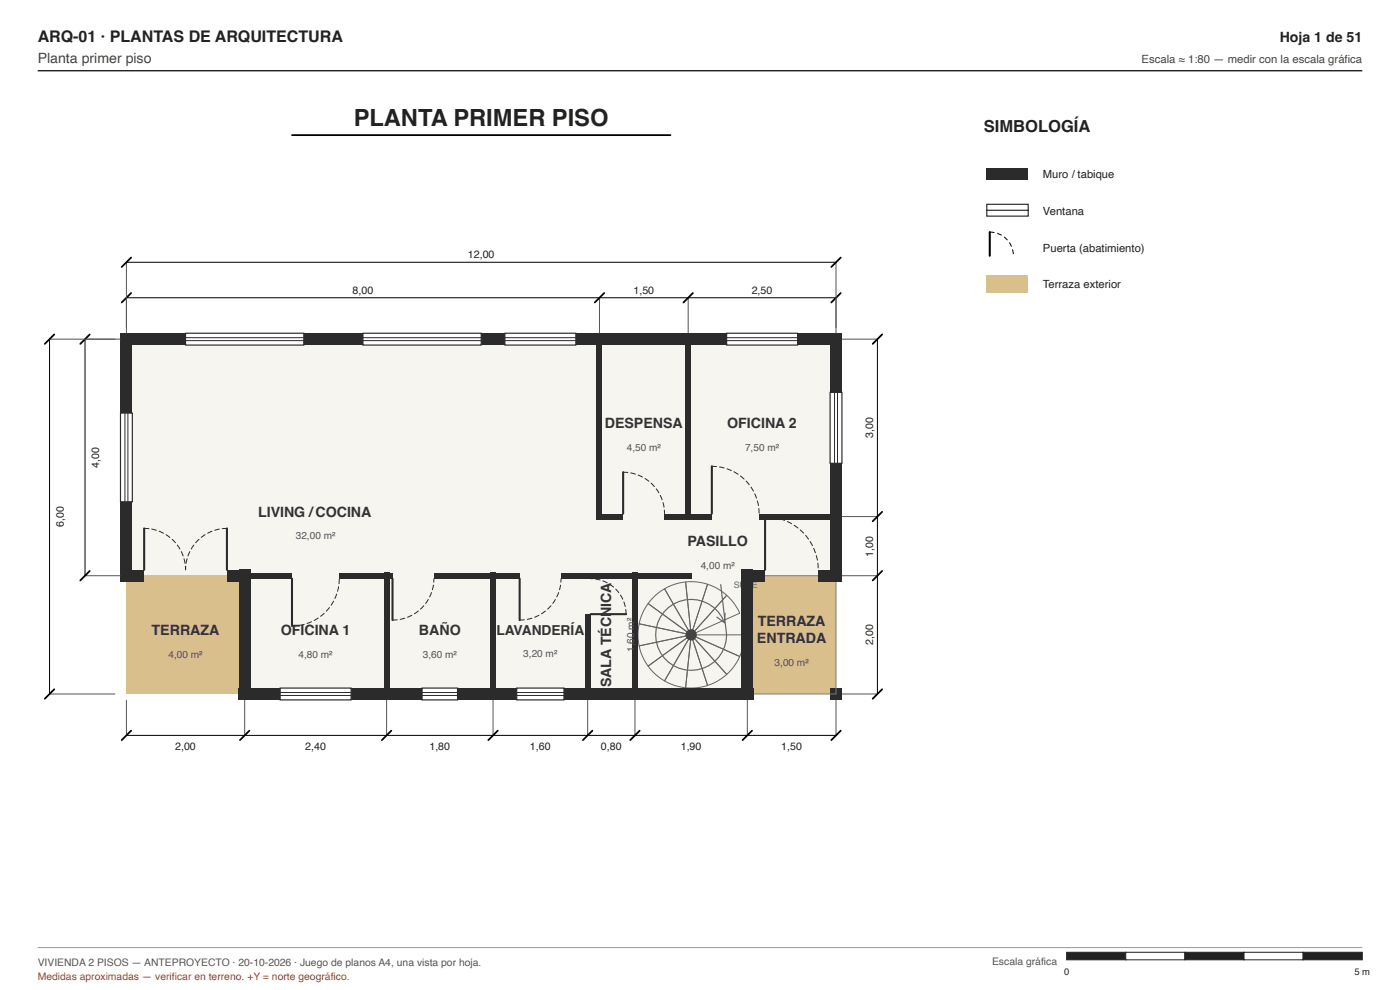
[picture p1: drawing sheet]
<svg xmlns="http://www.w3.org/2000/svg" width="297mm" height="210mm" viewBox="0 0 297 210" stroke-linecap="round" stroke-linejoin="round" font-family="sans-serif">
<path d="M61.9 28.7h80.3" fill="none" stroke="#000" stroke-width=".38"/>
<path d="M26.8 71.9h100.4v50.2h-100.4z" fill="#f7f5ef"/>
<path d="M26.8 122.1h25.1v25.1h-25.1z" fill="#d9bf8c"/>
<g fill="#f7f5ef">
<path d="M51.9 122.1h30.1v25.1h-30.1z"/>
<path d="M82 122.1h22.6v25.1h-22.6z"/>
<path d="M104.6 122.1h20.1v25.1h-20.1z"/>
<path d="M124.7 122.1h10v25.1h-10z"/>
<path d="M134.7 122.1h23.8v25.1h-23.8z"/>
</g>
<path d="M158.5 122.1h18.9v25.1h-18.9z" fill="#d9bf8c"/>
<g fill="#f7f5ef">
<path d="M127.2 71.9h18.8v37.7h-18.8z"/>
<path d="M146 71.9h31.4v37.7h-31.4z"/>
<path d="M127.2 109.6h50.2v12.5h-50.2z"/>
</g>
<path d="M176.1 146h2.5v2.5h-2.5z" fill="#2b2b2b"/>
<path d="M158.5 122.1h18.9v25.1h-18.9z" fill="none" stroke="#777" stroke-width=".21"/>
<g fill="none" stroke="#666" stroke-width=".21">
<path d="M135.6 137l10-2.1 .2 .4-8.3 6-1.2-2zM135.6 132.3l10 2.2v.4l-10 2.1-.3-2.3zM137.5 128l8.3 6.1-.2 .4-10-2.2 .7-2.2zM138.5 126.8l1.2-1 1.3-.9 5.1 8.9-.3 .3-8.3-6.1zM141 124.9l2.1-1 2.3-.5 1.1 10.3-.4 .1zM145.4 123.4h2.4l2.3 .5-3.2 9.8h-.4zM146.1 135.5l.4 .2-1.1 10.2-2.3-.5-2.1-1zM146.5 135.7l.4-.1 3.2 9.8-2.3 .5h-2.4zM146.9 135.6l.4-.2 6.9 7.7-1.9 1.3-2.2 1zM147.5 135.1l9.4 4.2-1.1 2-1.6 1.8-6.9-7.7zM147.6 134.7h10.3l-.2 2.3-.8 2.3-9.4-4.2zM150.1 123.9l2.2 1 1.9 1.4-6.9 7.6-.4-.2z"/>
<path d="M154.2 126.3l1.6 1.7 1.1 2.1-9.4 4.2-.2-.4zM137.5 141.3l8.3-6 .3 .2-5.1 8.9-1.9-1.3z"/>
</g>
<circle cx="146.6" cy="134.7" r="1" fill="#444" stroke="#444" stroke-width=".38"/>
<path d="M152.9 124l1.2 10.7a7.5 7.5 0 0 1-10.5 6.9 7.5 7.5 0 0 1-2.1-12.4 7.5 7.5 0 0 1 12.2 2.9M153.8 130.1l-.1 2-1.6-1.2" fill="none" stroke="#666" stroke-width=".25"/>
<g fill="#2b2b2b">
<path d="M25.6 106.4h2.5v17h-2.5z"/>
<path d="M25.6 70.7h2.5v16.9h-2.5z"/>
</g>
<path d="M25.6 87.6h2.5v18.8h-2.5z" fill="#fff" stroke="#2b2b2b" stroke-width=".25"/>
<path d="M26.5 87.6v18.8M27.1 87.6v18.8" fill="none" stroke="#2b2b2b" stroke-width=".21"/>
<g fill="#2b2b2b">
<path d="M25.6 70.7h13.8v2.5h-13.8z"/>
<path d="M64.5 70.7h12.5v2.5h-12.5z"/>
<path d="M102.1 70.7h5v2.5h-5z"/>
<path d="M122.2 70.7h31.9v2.5h-31.9z"/>
<path d="M169.2 70.7h9.4v2.5h-9.4z"/>
</g>
<path d="M39.4 70.7h25.1v2.5h-25.1z" fill="#fff" stroke="#2b2b2b" stroke-width=".25"/>
<path d="M39.4 72.3h25.1M39.4 71.6h25.1" fill="none" stroke="#2b2b2b" stroke-width=".21"/>
<path d="M77 70.7h25.1v2.5h-25.1z" fill="#fff" stroke="#2b2b2b" stroke-width=".25"/>
<path d="M77 72.3h25.1M77 71.6h25.1" fill="none" stroke="#2b2b2b" stroke-width=".21"/>
<path d="M107.1 70.7h15.1v2.5h-15.1z" fill="#fff" stroke="#2b2b2b" stroke-width=".25"/>
<path d="M107.1 72.3h15.1M107.1 71.6h15.1" fill="none" stroke="#2b2b2b" stroke-width=".21"/>
<path d="M154.1 70.7h15.1v2.5h-15.1z" fill="#fff" stroke="#2b2b2b" stroke-width=".25"/>
<path d="M154.1 72.3h15.1M154.1 71.6h15.1" fill="none" stroke="#2b2b2b" stroke-width=".21"/>
<g fill="#2b2b2b">
<path d="M176.1 98.3h2.5v25.1h-2.5z"/>
<path d="M176.1 70.7h2.5v12.5h-2.5z"/>
</g>
<path d="M176.1 83.2h2.5v15.1h-2.5z" fill="#fff" stroke="#2b2b2b" stroke-width=".25"/>
<path d="M177 83.2v15.1M177.7 83.2v15.1" fill="none" stroke="#2b2b2b" stroke-width=".21"/>
<g fill="#2b2b2b">
<path d="M157.3 120.9h5v2.5h-5z"/>
<path d="M173.6 120.9h5v2.5h-5z"/>
</g>
<path d="M162.3 109.6a11.3 11.3 0 0 1 11.3 11.3" fill="none" stroke="#2b2b2b" stroke-width=".21" stroke-dasharray="1 .6"/>
<path d="M162.3 109.6v11.3" fill="none" stroke="#2b2b2b" stroke-width=".44"/>
<g fill="#2b2b2b">
<path d="M157.3 120.9h2.5v27.6h-2.5z"/>
<path d="M50.7 146h8.7v2.5h-8.7z"/>
<path d="M74.5 146h15v2.5h-15z"/>
<path d="M97.1 146h12.5v2.5h-12.5z"/>
<path d="M119.6 146h40.2v2.5h-40.2z"/>
</g>
<path d="M59.4 146h15.1v2.5h-15.1z" fill="#fff" stroke="#2b2b2b" stroke-width=".25"/>
<path d="M59.4 147.5h15.1M59.4 146.9h15.1" fill="none" stroke="#2b2b2b" stroke-width=".21"/>
<path d="M89.5 146h7.6v2.5h-7.6z" fill="#fff" stroke="#2b2b2b" stroke-width=".25"/>
<path d="M89.5 147.5h7.6M89.5 146.9h7.6" fill="none" stroke="#2b2b2b" stroke-width=".21"/>
<path d="M109.6 146h10v2.5h-10z" fill="#fff" stroke="#2b2b2b" stroke-width=".25"/>
<path d="M109.6 147.5h10M109.6 146.9h10" fill="none" stroke="#2b2b2b" stroke-width=".21"/>
<g fill="#2b2b2b">
<path d="M50.7 120.9h2.5v27.6h-2.5z"/>
<path d="M25.6 120.9h5v2.5h-5z"/>
<path d="M48.1 120.9h5.1v2.5h-5.1z"/>
</g>
<path d="M30.6 112.1a8.8 8.8 0 0 1 8.8 8.8M48.1 112.1a8.8 8.8 0 0 0-8.7 8.8" fill="none" stroke="#2b2b2b" stroke-width=".21" stroke-dasharray="1 .6"/>
<path d="M30.6 112.1v8.8M48.1 112.1v8.8" fill="none" stroke="#2b2b2b" stroke-width=".44"/>
<g fill="#2b2b2b">
<path d="M51.3 121.5h10.6v1.2h-10.6z"/>
<path d="M72 121.5h11.3v1.2h-11.3z"/>
<path d="M92.1 121.5h18.1v1.2h-18.1z"/>
<path d="M119 121.5h27.6v1.2h-27.6z"/>
<path d="M157.9 121.5h1.3v1.2h-1.3z"/>
</g>
<path d="M61.9 132.8a10 10 0 0 0 10.1-10.1M83.3 131.5a8.8 8.8 0 0 0 8.8-8.8M110.2 131.5a8.8 8.8 0 0 0 8.8-8.8" fill="none" stroke="#2b2b2b" stroke-width=".21" stroke-dasharray="1 .6"/>
<path d="M61.9 122.7v10.1M83.3 122.7v8.8M110.2 122.7v8.8" fill="none" stroke="#2b2b2b" stroke-width=".44"/>
<g fill="#2b2b2b">
<path d="M81.4 121.5h1.2v26.3h-1.2z"/>
<path d="M104 121.5h1.2v26.3h-1.2z"/>
<path d="M124 130.3h1.3v17.5h-1.3z"/>
<path d="M124 121.5h1.3v1.2h-1.3z"/>
</g>
<path d="M132.8 130.3a7.5 7.5 0 0 0-7.5-7.6" fill="none" stroke="#2b2b2b" stroke-width=".21" stroke-dasharray="1 .6"/>
<path d="M125.3 130.3h7.5" fill="none" stroke="#2b2b2b" stroke-width=".44"/>
<g fill="#2b2b2b">
<path d="M134.1 121.5h1.2v26.3h-1.2z"/>
<path d="M126.5 71.3h1.3v38.9h-1.3z"/>
<path d="M126.5 108.9h5.7v1.3h-5.7z"/>
<path d="M141 108.9h10v1.3h-10z"/>
<path d="M161 108.9h17v1.3h-17z"/>
</g>
<path d="M151 98.9a10 10 0 0 1 10 10M132.2 100.2a8.8 8.8 0 0 1 8.8 8.7" fill="none" stroke="#2b2b2b" stroke-width=".21" stroke-dasharray="1 .6"/>
<path d="M151 98.9v10M132.2 100.2v8.7" fill="none" stroke="#2b2b2b" stroke-width=".44"/>
<path d="M145.4 71.3h1.2v38.9h-1.2z" fill="#2b2b2b"/>
<g fill="none" stroke="#555" stroke-width=".21">
<path d="M26.8 55.6v15M177.4 55.6v15M10.5 71.9h15M127.2 63.2v7.4M146 63.2v7.4M178.7 71.9h7.4M178.7 109.6h7.4M18 122.1h7.5M178.7 122.1h7.4M10.5 147.2h13.9M26.8 148.5v7.5M51.9 148.5v7.5"/>
<path d="M82 148.5v7.5M104.6 148.5v7.5M124.7 148.5v7.5M134.7 148.5v7.5M158.5 148.5v7.5M177.4 148.5v7.5M178.7 147.2h7.4"/>
</g>
<g fill="none" stroke="#000" stroke-width=".38">
<path d="M27.8 54.6l-2 2M178.4 54.6l-2 2M11.5 70.9l-2 2M19 70.9l-2 2M27.8 62.2l-2 2M128.2 62.2l-2 2M147 62.2l-2 2M178.4 62.2l-2 2M187.1 70.9l-2 2M187.1 108.6l-2 2M19 121.1l-2 2M187.1 121.1l-2 2"/>
<path d="M11.5 146.2l-2 2M27.8 155l-2 2M52.9 155l-2 2M83 155l-2 2M105.6 155l-2 2M125.7 155l-2 2M135.7 155l-2 2M159.5 155l-2 2M178.4 155l-2 2M187.1 146.2l-2 2"/>
</g>
<path d="M26.8 55.6h150.6M10.5 71.9v75.3M18 71.9v50.2M26.8 63.2h150.6M186.1 71.9v75.3M26.8 156h150.6" fill="none" stroke="#000" stroke-width=".21"/>
<path d="M209.3 35.6h8.8v2.5h-8.8z" fill="#2b2b2b"/>
<path d="M209.3 43.3h8.8v2.5h-8.8z" fill="#fff" stroke="#2b2b2b" stroke-width=".25"/>
<path d="M209.3 44.6h8.8" fill="none" stroke="#000" stroke-width=".21"/>
<path d="M210 49.2v5.1" fill="none" stroke="#000" stroke-width=".44"/>
<path d="M210 49.2a5 5 0 0 1 5 5.1" fill="none" stroke="#000" stroke-width=".21" stroke-dasharray="1 .6" stroke-linecap="butt"/>
<path d="M209.3 58.3h8.8v3.7h-8.8z" fill="#d9bf8c"/>
<path d="M8 15h281" fill="none" stroke="#222" stroke-width=".3"/>
<path d="M8 201h281" fill="none" stroke="#999" stroke-width=".21"/>
<path d="M226.3 202h12.5v1.6h-12.5z" fill="#222" stroke="#222" stroke-width=".21"/>
<path d="M238.8 202h12.6v1.6h-12.6z" fill="#fff" stroke="#222" stroke-width=".21"/>
<path d="M251.4 202h12.5v1.6h-12.5z" fill="#222" stroke="#222" stroke-width=".21"/>
<path d="M263.9 202h12.5v1.6h-12.5z" fill="#fff" stroke="#222" stroke-width=".21"/>
<path d="M276.5 202h12.5v1.6h-12.5z" fill="#222" stroke="#222" stroke-width=".21"/>
<text font-size="5" fill="#222" x="75" y="26.8">PLANTA PRIMER PISO</text>
<text font-size="3.5" fill="#222" x="208.7" y="28">SIMBOLOGÍA</text>
<text font-size="3.4" fill="#222" x="8" y="9">ARQ-01 · PLANTAS DE ARQUITECTURA</text>
<text font-size="3" fill="#222" x="271.5" y="9">Hoja 1 de 51</text>
<text font-size="3" fill="#444" x="8" y="13.4">Planta primer piso</text>
<g font-size="3" fill="#333">
<text x="128.3" y="90.8">DESPENSA</text>
<text x="154.3" y="90.8">OFICINA 2</text>
<text x="54.7" y="109.6">LIVING /COCINA</text>
<text x="145.9" y="115.8">PASILLO</text>
<text x="32.2" y="134.7">TERRAZA</text>
<text x="59.6" y="134.7">OFICINA 1</text>
<text x="88.9" y="134.7">BAÑO</text>
<text x="160.6" y="136.5">ENTRADA</text>
<text x="160.8" y="132.9">TERRAZA</text>
<text x="129.7" y="145.8" transform="rotate(-90 129.7 145.8)">SALA TÉCNICA</text>
</g>
<text font-size="2.9" fill="#333" x="105.3" y="134.7">LAVANDERÍA</text>
<text font-size="2.4" fill="#444" x="242.2" y="13.4">Escala ≈ 1:80 — medir con la escala gráfica</text>
<g font-size="2.4" fill="#222">
<text x="221.3" y="37.8">Muro / tabique</text>
<text x="221.3" y="45.6">Ventana</text>
<text x="221.3" y="53.4">Puerta (abatimiento)</text>
<text x="221.3" y="61.1">Terraza exterior</text>
</g>
<g font-size="2.3" fill="#222">
<text x="99.3" y="54.8">12,00</text>
<text x="74.8" y="62.3">8,00</text>
<text x="134.4" y="62.3">1,50</text>
<text x="159.5" y="62.3">2,50</text>
<text x="185.3" y="93" transform="rotate(-90 185.3 93)">3,00</text>
<text x="21" y="99.2" transform="rotate(-90 21 99.2)">4,00</text>
<text x="13.5" y="111.8" transform="rotate(-90 13.5 111.8)">6,00</text>
<text x="185.3" y="118" transform="rotate(-90 185.3 118)">1,00</text>
<text x="185.3" y="136.9" transform="rotate(-90 185.3 136.9)">2,00</text>
<text x="37.2" y="159">2,00</text>
<text x="64.8" y="159">2,40</text>
<text x="91.1" y="159">1,80</text>
<text x="112.4" y="159">1,60</text>
<text x="127.5" y="159">0,80</text>
<text x="144.4" y="159">1,90</text>
<text x="165.7" y="159">1,50</text>
</g>
<g font-size="2.2" fill="#555">
<text x="8" y="205">VIVIENDA 2 PISOS — ANTEPROYECTO · 20-10-2026 · Juego de planos A4, una vista por hoja.</text>
<text x="210.5" y="204.6">Escala gráfica</text>
</g>
<text font-size="2.2" fill="#a33" x="8" y="207.8">Medidas aproximadas — verificar en terreno. +Y = norte geográfico.</text>
<g font-size="2.1" fill="#555">
<text x="133" y="95.6">4,50 m²</text>
<text x="158.1" y="95.6">7,50 m²</text>
<text x="62.8" y="114.4">32,00 m²</text>
<text x="148.7" y="120.7">4,00 m²</text>
<text x="35.7" y="139.5">4,00 m²</text>
<text x="63.3" y="139.5">4,80 m²</text>
<text x="89.7" y="139.5">3,60 m²</text>
<text x="111" y="139.3">3,20 m²</text>
<text x="134.5" y="138.3" transform="rotate(-90 134.5 138.3)">1,60 m²</text>
<text x="164.3" y="141.3">3,00 m²</text>
</g>
<g font-size="2" fill="#222">
<text x="225.7" y="206.8">0</text>
<text x="287.3" y="206.8">5 m</text>
</g>
<text font-size="1.9" fill="#666" x="155.7" y="124.6">SUBE</text>
</svg>
